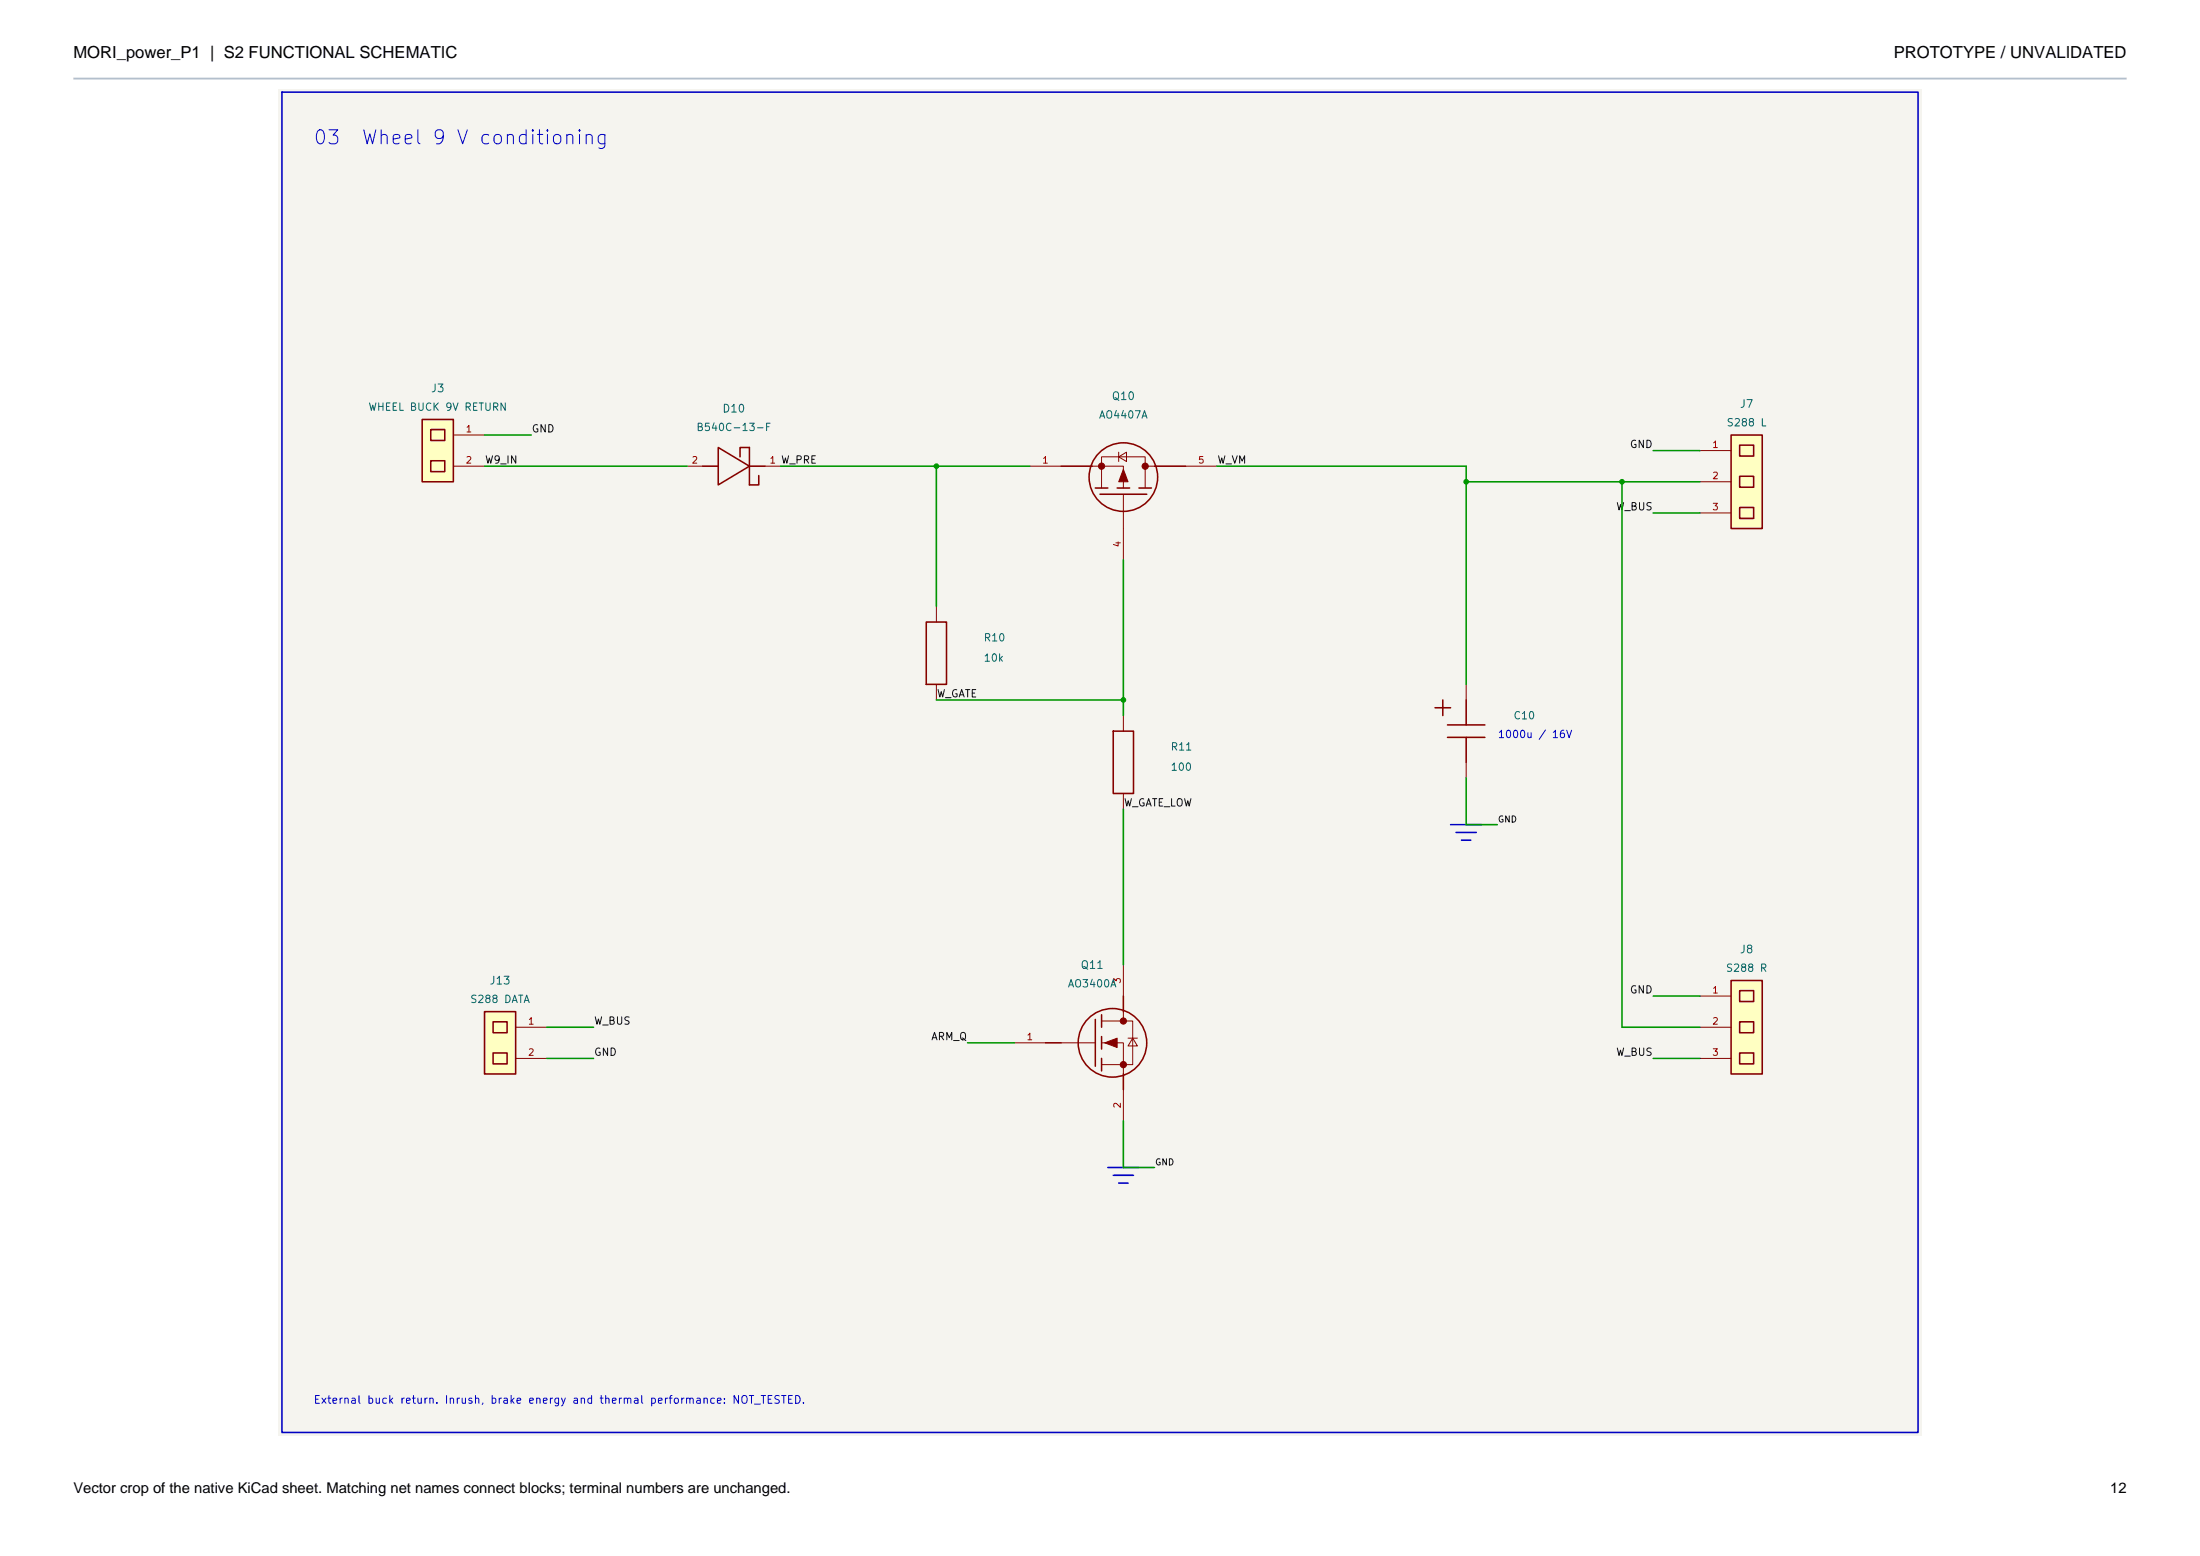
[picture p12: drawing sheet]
<svg xmlns="http://www.w3.org/2000/svg" width="420mm" height="297mm" viewBox="0 0 420 297" stroke-linecap="round" stroke-linejoin="round" font-family="sans-serif">
<path d="M53.2 16.9h313.6v257.1h-313.6z" fill="#f5f4ef" stroke="#f5f4ef" stroke-width=".19"/>
<g fill="#ffffc2">
<path d="M80.6 80.1h5.9v11.9h-5.9z"/>
<path d="M82.2 82h2.7v2.1h-2.7z"/>
<path d="M82.2 87.9h2.7v2.1h-2.7z"/>
</g>
<g fill="none" stroke="#840000" stroke-width=".3">
<path d="M80.6 80.1h5.9v11.9h-5.9zM82.2 82h2.7v2.1h-2.7zM82.2 87.9h2.7v2.1h-2.7zM134.1 89h3M137.1 85.4l6 3.6-6 3.6zM141.3 87.2v-1.8h1.8v7.2h1.8v-1.8M143.1 89h2.9M202.6 89h5.9M209.1 93.1h2.4M210 94.3h8.9M213.3 93.1h2.4M217.4 93.1h2.4"/>
<path d="M220.4 89h6M176.8 118.7h3.9v11.9h-3.9z"/>
<circle cx="214.5" cy="91.1" r="6.5"/>
</g>
<g fill="none" stroke="#840000" stroke-width=".19">
<path d="M86.5 83h6M86.5 89h6M131.2 89h2.9M146 89h3M196.6 89h6M208.5 89h6v4.1M210.3 93.1v-5.9h8.3v5.9M213.6 87.2l1.5-.9v1.8zM213.6 86.3v1.8M214.5 94.3v12.5M218.6 89h1.8M226.4 89h5.9"/>
<path d="M178.8 115.8v2.9M178.8 130.6v3"/>
</g>
<g fill="#840000" stroke="#840000" stroke-width=".19">
<path d="M214.5 89.6l.9 2.4h-1.8z"/>
<circle cx="210.3" cy="89" r=".59"/>
<circle cx="218.6" cy="89" r=".59"/>
</g>
<g fill="#ffffc2">
<path d="M330.5 187.2h5.9v17.8h-5.9z"/>
<path d="M332.1 189.1h2.7v2.1h-2.7z"/>
<path d="M332.1 195h2.7v2.1h-2.7z"/>
<path d="M332.1 201h2.7v2.1h-2.7z"/>
</g>
<path d="M330.5 187.2h5.9v17.8h-5.9zM332.1 189.1h2.7v2.1h-2.7zM332.1 195h2.7v2.1h-2.7zM332.1 201h2.7v2.1h-2.7z" fill="none" stroke="#840000" stroke-width=".3"/>
<path d="M324.5 190.1h6M324.5 196.1h6M324.5 202h6" fill="none" stroke="#840000" stroke-width=".19"/>
<g fill="#ffffc2">
<path d="M92.5 193.1h5.9v11.9h-5.9z"/>
<path d="M94.1 195h2.7v2.1h-2.7z"/>
<path d="M94.1 201h2.7v2.1h-2.7z"/>
</g>
<path d="M92.5 193.1h5.9v11.9h-5.9zM94.1 195h2.7v2.1h-2.7zM94.1 201h2.7v2.1h-2.7z" fill="none" stroke="#840000" stroke-width=".3"/>
<path d="M98.4 196.1h6M98.4 202h6" fill="none" stroke="#840000" stroke-width=".19"/>
<g fill="#ffffc2">
<path d="M330.5 83h5.9v17.9h-5.9z"/>
<path d="M332.1 85h2.7v2.1h-2.7z"/>
<path d="M332.1 90.9h2.7v2.1h-2.7z"/>
<path d="M332.1 96.9h2.7v2h-2.7z"/>
</g>
<g fill="none" stroke="#840000" stroke-width=".3">
<path d="M330.5 83h5.9v17.9h-5.9zM332.1 85h2.7v2.1h-2.7zM332.1 90.9h2.7v2.1h-2.7zM332.1 96.9h2.7v2h-2.7zM212.5 139.6h3.9v11.9h-3.9zM274 135.1h2.9M275.4 133.6v3M276.3 138.4h7.2M279.9 133.6v4.8M276.3 140.7h7.2M279.9 140.7v4.8M199.6 199h3"/>
<path d="M209.1 194.6v8.9M210.3 193.7v2.4M210.3 197.9v2.3M214.5 190.1v3M210.3 202v2.4M214.5 205v3"/>
<circle cx="212.4" cy="199" r="6.5"/>
</g>
<g fill="none" stroke="#840000" stroke-width=".19">
<path d="M324.5 86h6M324.5 92h6M324.5 97.9h6M214.5 136.6v3M279.9 130.6v3M214.5 151.5v2.9M279.9 145.5v3M193.6 199h6M202.6 199h6.5M210.3 194.9h5.9v8.3h-5.9M210.3 199h4.2v6M214.5 184.2v5.9"/>
<path d="M214.5 193.1v1.8M215.4 198.2h1.7M216.2 198.2l.9 1.4h-1.7zM214.5 208v5.9"/>
</g>
<g fill="#840000" stroke="#840000" stroke-width=".19">
<path d="M210.9 199l2.4-.8v1.7z"/>
<circle cx="214.5" cy="194.9" r=".59"/>
<circle cx="214.5" cy="203.2" r=".59"/>
</g>
<path d="M53.8 17.6h312.4v255.8h-312.4zM276.9 157.4h6M278 158.9h3.8M279 160.4h1.8M211.5 222.8h5.9M212.5 224.3h3.9M213.6 225.8h1.8" fill="none" stroke="#0000c2" stroke-width=".3"/>
<g fill="none" stroke="#009600" stroke-width=".3">
<path d="M92.5 83h8.9M92.5 89h38.7M149 89h47.6M178.8 89v26.8M232.3 89h47.6v41.6M279.9 92h44.6M309.7 92v104.1h14.8M315.6 86h8.9M315.6 97.9h8.9M214.5 106.8v29.8M178.8 133.6h35.7M214.5 154.4v29.8"/>
<path d="M279.9 148.5v8.9h6M104.4 196.1h8.9M184.7 199h8.9M315.6 190.1h8.9M104.4 202h8.9M214.5 213.9v8.9h5.9M315.6 202h8.9"/>
</g>
<g fill="#009600" stroke="#009600" stroke-width=".19">
<circle cx="214.5" cy="133.6" r=".45"/>
<circle cx="178.8" cy="89" r=".45"/>
<circle cx="279.9" cy="92" r=".45"/>
<circle cx="309.7" cy="92" r=".45"/>
</g>
<path d="M14 15h392" fill="none" stroke="#b3bfcc" stroke-width=".35"/>
<g font-size="3.2">
<text x="14" y="11">MORI_power_P1 | S2 FUNCTIONAL SCHEMATIC</text>
<text x="361.5" y="11">PROTOTYPE / UNVALIDATED</text>
</g>
<g font-size="2.8">
<text x="14" y="285">Vector crop of the native KiCad sheet. Matching net names connect blocks; terminal numbers are unchanged.</text>
<text x="402.9" y="285">12</text>
</g>
<g font-size="2.7" fill="#0000c2">
<text x="59.6" y="28.3">03</text>
<text x="68.8" y="28.3">Wheel 9 V conditioning</text>
</g>
<g font-size="1.5" fill="#006464">
<text x="82.1" y="75.2">J3</text>
<text x="212.1" y="76.7">Q10</text>
<text x="137.8" y="79.1">D10</text>
<text x="332" y="78.2">J7</text>
<text x="206.2" y="185.3">Q11</text>
<text x="332" y="182.3">J8</text>
<text x="93.3" y="188.3">J13</text>
</g>
<text font-size="1.5" fill="#0000c2" x="59.7" y="268.3">External buck return. Inrush, brake energy and thermal performance: NOT_TESTED.</text>
<g font-size="1.4" fill="#006464">
<text x="70.2" y="78.8">WHEEL BUCK 9V RETURN</text>
<text x="132.8" y="82.6">B540C-13-F</text>
<text x="209.7" y="80.2">AO4407A</text>
<text x="329.5" y="81.7">S288 L</text>
<text x="187.7" y="122.8">R10</text>
<text x="187.7" y="126.6">10k</text>
<text x="288.8" y="137.7">C10</text>
<text x="223.4" y="143.6">R11</text>
<text x="223.4" y="147.5">100</text>
<text x="329.4" y="185.8">S288 R</text>
<text x="89.6" y="191.8">S288 DATA</text>
<text x="203.7" y="188.8">AO3400A</text>
</g>
<g font-size="1.4" fill="#0f0f0f">
<text x="101.4" y="82.9">GND</text>
<text x="92.5" y="88.8">W9_IN</text>
<text x="232.3" y="88.8">W_VM</text>
<text x="311" y="85.9">GND</text>
<text x="308.4" y="97.8">W_BUS</text>
<text x="178.7" y="133.5">W_GATE</text>
<text x="214.4" y="154.3">W_GATE_LOW</text>
<text x="311" y="190">GND</text>
<text x="113.3" y="195.9">W_BUS</text>
<text x="113.3" y="201.9">GND</text>
<text x="177.7" y="198.9">ARM_Q</text>
<text x="308.4" y="201.9">W_BUS</text>
</g>
<text font-size="1.4" fill="#0000c2" x="285.8" y="141.2">1000u / 16V</text>
<g font-size="1.3" fill="#a90000">
<text x="88.8" y="82.8">1</text>
<text x="88.8" y="88.8">2</text>
<text x="131.9" y="88.8">2</text>
<text x="146.8" y="88.8">1 W_PRE</text>
<text x="198.9" y="88.8">1</text>
<text x="228.6" y="88.8">5</text>
<text x="326.8" y="85.8">1</text>
<text x="326.8" y="91.8">2</text>
<text x="326.8" y="97.7">3</text>
<text x="214.3" y="104.6" transform="rotate(-90 214.3 104.6)">4</text>
<text x="214.3" y="187.9" transform="rotate(-90 214.3 187.9)">3</text>
<text x="326.8" y="189.9">1</text>
<text x="100.7" y="195.9">1</text>
<text x="326.8" y="195.9">2</text>
<text x="100.7" y="201.8">2</text>
<text x="195.9" y="198.9">1</text>
<text x="326.8" y="201.8">3</text>
<text x="214.3" y="211.7" transform="rotate(-90 214.3 211.7)">2</text>
</g>
<g font-size="1.2" fill="#0f0f0f">
<text x="285.9" y="157.3">GND</text>
<text x="220.4" y="222.7">GND</text>
</g>
</svg>
